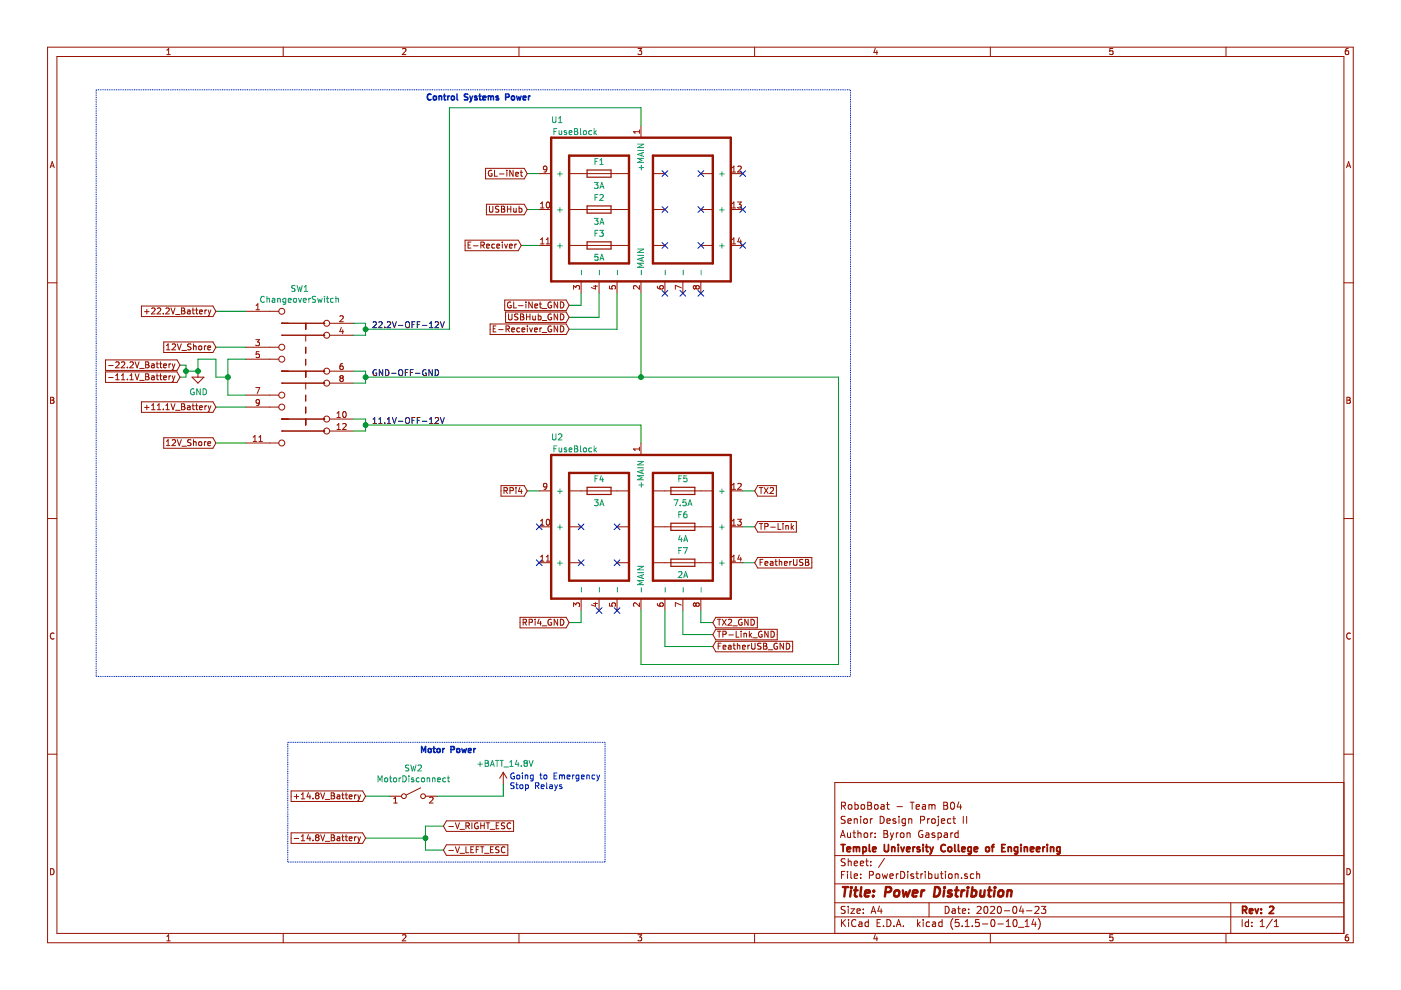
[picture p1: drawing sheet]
EESchema Schematic File Version 4
EELAYER 30 0
EELAYER END
$Descr A4 11693 8268
encoding utf-8
Sheet 1 1
Title "Power Distribution"
Date "2020-04-23"
Rev "2"
Comp "Temple University College of Engineering"
Comment1 "Author: Byron Gaspard"
Comment2 "Senior Design Project II"
Comment3 "RoboBoat - Team B04"
Comment4 ""
$EndDescr
NoConn ~ -5350 -3900
Wire Wire Line
	3050 2750 3050 2800
Connection ~ 3050 2750
Wire Wire Line
	3050 2700 3050 2750
$Comp
L Device:Fuse F3
U 1 1
P 5000 2050
F 0 "F3" V 4900 2050 50  0000 C CNN
F 1 "5A" V 5100 2050 50  0000 C CNN
F 2 "" V 4930 2050 50  0001 C CNN
F 3 "~" H 5000 2050 50  0001 C CNN
	1    5000 2050
	0    1    1    0   
$EndComp
$Comp
L Device:Fuse F1
U 1 1
P 5000 1450
F 0 "F1" V 4900 1450 50  0000 C CNN
F 1 "3A" V 5100 1450 50  0000 C CNN
F 2 "" V 4930 1450 50  0001 C CNN
F 3 "~" H 5000 1450 50  0001 C CNN
	1    5000 1450
	0    1    1    0   
$EndComp
$Comp
L Device:Fuse F2
U 1 1
P 5000 1750
F 0 "F2" V 4900 1750 50  0000 C CNN
F 1 "3A" V 5100 1750 50  0000 C CNN
F 2 "" V 4930 1750 50  0001 C CNN
F 3 "~" H 5000 1750 50  0001 C CNN
	1    5000 1750
	0    1    1    0   
$EndComp
Wire Wire Line
	3050 3100 3050 3150
Wire Wire Line
	3050 3500 3050 3550
Connection ~ 3050 3550
Wire Wire Line
	3050 3550 3050 3600
Connection ~ 3050 3150
Wire Wire Line
	3050 3150 3050 3200
Text GLabel 4400 1450 0    50   Input ~ 0
GL-iNet
Wire Wire Line
	4400 1450 4500 1450
Text GLabel 4400 1750 0    50   Input ~ 0
USBHub
Wire Wire Line
	4400 1750 4500 1750
Text GLabel 4350 2050 0    50   Input ~ 0
E-Receiver
Wire Wire Line
	4350 2050 4500 2050
$Comp
L RoboBoat_Parts:FuseBlock U1
U 1 1
P 5350 1750
F 0 "U1" H 4650 2500 50  0000 C CNN
F 1 "FuseBlock" H 4800 2400 50  0000 C CNN
F 2 "" H 5350 1750 50  0001 C CNN
F 3 "" H 5350 1750 50  0001 C CNN
	1    5350 1750
	1    0    0    -1  
$EndComp
NoConn ~ 6200 1450
NoConn ~ 6200 1750
NoConn ~ 6200 2050
NoConn ~ 5550 1450
NoConn ~ 5850 1450
NoConn ~ 5850 1750
NoConn ~ 5550 1750
NoConn ~ 5550 2050
NoConn ~ 5850 2050
Text GLabel 4750 2550 0    50   Input ~ 0
GL-iNet_GND
Text GLabel 4750 2650 0    50   Input ~ 0
USBHub_GND
Text GLabel 4750 2750 0    50   Input ~ 0
E-Receiver_GND
Wire Wire Line
	4750 2550 4850 2550
Wire Wire Line
	4850 2550 4850 2450
Wire Wire Line
	4750 2650 5000 2650
Wire Wire Line
	5000 2650 5000 2450
Wire Wire Line
	4750 2750 5150 2750
Wire Wire Line
	5150 2750 5150 2450
Wire Wire Line
	5350 900  5350 1050
NoConn ~ 5550 2450
NoConn ~ 5700 2450
Text Notes 3550 850  0    50   ~ 10
Control Systems Power
NoConn ~ 5850 2450
Wire Wire Line
	5350 2450 5350 3150
Wire Wire Line
	3750 900  3750 2750
Wire Wire Line
	3750 900  5350 900 
NoConn ~ 5150 5100
NoConn ~ 5000 5100
NoConn ~ 4500 4700
NoConn ~ 4500 4400
NoConn ~ 4850 4700
NoConn ~ 5150 4700
NoConn ~ 5150 4400
NoConn ~ 4850 4400
Wire Wire Line
	5550 5400 5550 5100
Wire Wire Line
	5950 5400 5550 5400
Text GLabel 5950 5400 2    50   Input ~ 0
FeatherUSB_GND
Wire Wire Line
	6300 4700 6200 4700
Text GLabel 6300 4700 2    50   Input ~ 0
FeatherUSB
Wire Wire Line
	5700 5300 5950 5300
Wire Wire Line
	5700 5100 5700 5300
$Comp
L Device:Fuse F6
U 1 1
P 5700 4400
F 0 "F6" V 5600 4400 50  0000 C CNN
F 1 "4A" V 5800 4400 50  0000 C CNN
F 2 "" V 5630 4400 50  0001 C CNN
F 3 "~" H 5700 4400 50  0001 C CNN
	1    5700 4400
	0    1    1    0   
$EndComp
Text GLabel 6300 4400 2    50   Input ~ 0
TP-Link
Text GLabel 6300 4100 2    50   Input ~ 0
TX2
Wire Wire Line
	5350 5100 5350 5550
Wire Wire Line
	5850 5200 5950 5200
Wire Wire Line
	5850 5100 5850 5200
Wire Wire Line
	4850 5200 4850 5100
Wire Wire Line
	4750 5200 4850 5200
Text GLabel 5950 5200 2    50   Input ~ 0
TX2_GND
Text GLabel 4750 5200 0    50   Input ~ 0
RPi4_GND
Text GLabel 5950 5300 2    50   Input ~ 0
TP-Link_GND
$Comp
L RoboBoat_Parts:FuseBlock U2
U 1 1
P 5350 4400
F 0 "U2" H 4650 5150 50  0000 C CNN
F 1 "FuseBlock" H 4800 5050 50  0000 C CNN
F 2 "" H 5350 4400 50  0001 C CNN
F 3 "" H 5350 4400 50  0001 C CNN
	1    5350 4400
	1    0    0    -1  
$EndComp
$Comp
L Device:Fuse F5
U 1 1
P 5700 4100
F 0 "F5" V 5600 4100 50  0000 C CNN
F 1 "7.5A" V 5800 4100 50  0000 C CNN
F 2 "" V 5630 4100 50  0001 C CNN
F 3 "~" H 5700 4100 50  0001 C CNN
	1    5700 4100
	0    1    1    0   
$EndComp
Wire Wire Line
	6300 4100 6200 4100
$Comp
L Device:Fuse F7
U 1 1
P 5700 4700
F 0 "F7" V 5600 4700 50  0000 C CNN
F 1 "2A" V 5800 4700 50  0000 C CNN
F 2 "" V 5630 4700 50  0001 C CNN
F 3 "~" H 5700 4700 50  0001 C CNN
	1    5700 4700
	0    1    1    0   
$EndComp
Text GLabel 4400 4100 0    50   Input ~ 0
RPi4
Wire Wire Line
	6300 4400 6200 4400
$Comp
L Device:Fuse F4
U 1 1
P 5000 4100
F 0 "F4" V 4900 4100 50  0000 C CNN
F 1 "3A" V 5100 4100 50  0000 C CNN
F 2 "" V 4930 4100 50  0001 C CNN
F 3 "~" H 5000 4100 50  0001 C CNN
	1    5000 4100
	0    1    1    0   
$EndComp
Wire Wire Line
	4400 4100 4500 4100
Wire Wire Line
	5350 3700 5350 3550
Wire Wire Line
	5350 3150 7000 3150
Wire Wire Line
	7000 3150 7000 5550
Wire Wire Line
	7000 5550 5350 5550
Text Label 3100 3150 0    50   ~ 0
GND-OFF-GND
Connection ~ 1900 3150
Wire Wire Line
	1900 3150 1900 3300
Wire Wire Line
	1900 3000 1900 3150
Wire Wire Line
	1800 3150 1900 3150
Wire Wire Line
	1800 3000 1800 3150
Wire Wire Line
	1650 3000 1800 3000
Wire Wire Line
	1650 3100 1650 3000
$Comp
L power:GND #PWR01
U 1 1
P 1650 3100
F 0 "#PWR01" H 1650 2850 50  0001 C CNN
F 1 "GND" H 1655 2927 50  0000 C CNN
F 2 "" H 1650 3100 50  0001 C CNN
F 3 "" H 1650 3100 50  0001 C CNN
	1    1650 3100
	1    0    0    -1  
$EndComp
$Comp
L RoboBoat_Parts:ChangeoverSwitch SW1
U 1 1
P 2550 3400
F 0 "SW1" H 2500 4390 50  0000 C CNN
F 1 "ChangeoverSwitch" H 2500 4299 50  0000 C CNN
F 2 "" H 2450 4350 50  0001 C CNN
F 3 "http://cdn-reichelt.de/documents/datenblatt/C200/DS-Serie%23LOR.pdf" H 2450 4350 50  0001 C CNN
F 4 "R" H 2550 3400 50  0001 C CNN "Spice_Primitive"
F 5 "1" H 2550 3400 50  0001 C CNN "Spice_Model"
F 6 "N" H 2550 3400 50  0001 C CNN "Spice_Netlist_Enabled"
	1    2550 3400
	1    0    0    -1  
$EndComp
Wire Wire Line
	2950 2700 3050 2700
Wire Wire Line
	3050 2800 2950 2800
Text GLabel 1800 3400 0    50   Input ~ 0
+11.1V_Battery
Wire Wire Line
	1800 3400 2050 3400
Text GLabel 1800 2900 0    50   Input ~ 0
12V_Shore
Wire Wire Line
	1800 2900 2050 2900
Text GLabel 1800 2600 0    50   Input ~ 0
+22.2V_Battery
Wire Wire Line
	1800 2600 2050 2600
Text GLabel 1800 3700 0    50   Input ~ 0
12V_Shore
Wire Wire Line
	1800 3700 2050 3700
Wire Wire Line
	2950 3500 3050 3500
Wire Wire Line
	3050 3600 2950 3600
Wire Wire Line
	2950 3100 3050 3100
Wire Wire Line
	3050 3200 2950 3200
Wire Wire Line
	2050 3000 1900 3000
Wire Wire Line
	1900 3300 2050 3300
Wire Wire Line
	3050 2750 3750 2750
Text Label 3100 2750 0    50   ~ 0
22.2V-OFF-12V
Text Label 3100 3550 0    50   ~ 0
11.1V-OFF-12V
Wire Wire Line
	3050 3550 5350 3550
Wire Wire Line
	3050 3150 5350 3150
Connection ~ 5350 3150
Wire Notes Line
	7100 5650 7100 750 
Wire Notes Line
	800  750  800  5650
Text GLabel 1500 3150 0    50   Input ~ 0
-11.1V_Battery
Text GLabel 1500 3050 0    50   Input ~ 0
-22.2V_Battery
Wire Wire Line
	1500 3050 1550 3050
Wire Wire Line
	1550 3150 1500 3150
Wire Wire Line
	1550 3050 1550 3100
Wire Wire Line
	1550 3100 1650 3100
Connection ~ 1550 3100
Wire Wire Line
	1550 3100 1550 3150
Connection ~ 1650 3100
Wire Notes Line
	800  750  7100 750 
Wire Notes Line
	800  5650 7100 5650
Wire Notes Line
	5050 6200 5050 7200
Text GLabel 3050 6650 0    50   Input ~ 0
+14.8V_Battery
$Comp
L Switch:SW_SPST SW2
U 1 1
P 3450 6650
F 0 "SW2" H 3450 6885 50  0000 C CNN
F 1 "MotorDisconnect" H 3450 6794 50  0000 C CNN
F 2 "" H 3450 6650 50  0001 C CNN
F 3 "~" H 3450 6650 50  0001 C CNN
	1    3450 6650
	1    0    0    -1  
$EndComp
Wire Wire Line
	3050 6650 3250 6650
Text GLabel 3050 7000 0    50   Input ~ 0
-14.8V_Battery
$Comp
L RoboBoat_PowerSymbols:+BATT_14.8V #PWR02
U 1 1
P 4200 6550
F 0 "#PWR02" H 4200 6400 50  0001 C CNN
F 1 "+BATT_14.8V" H 4215 6723 50  0000 C CNN
F 2 "" H 4200 6550 50  0001 C CNN
F 3 "" H 4200 6550 50  0001 C CNN
	1    4200 6550
	1    0    0    -1  
$EndComp
Text GLabel 3700 6900 2    50   Input ~ 0
-V_RIGHT_ESC
Text GLabel 3700 7100 2    50   Input ~ 0
-V_LEFT_ESC
Wire Wire Line
	3700 6900 3550 6900
Wire Wire Line
	3550 6900 3550 7000
Wire Wire Line
	3550 7100 3700 7100
Wire Wire Line
	3050 7000 3550 7000
Connection ~ 3550 7000
Wire Wire Line
	3550 7000 3550 7100
Wire Wire Line
	4200 6550 4200 6650
Wire Wire Line
	3650 6650 4200 6650
Text Notes 4250 6600 0    50   ~ 0
Going to Emergency \nStop Relays
Text Notes 3500 6300 0    50   ~ 10
Motor Power
Wire Notes Line
	2400 6200 5050 6200
Wire Notes Line
	5050 7200 2400 7200
Wire Notes Line
	2400 6200 2400 7200
$EndSCHEMATC
